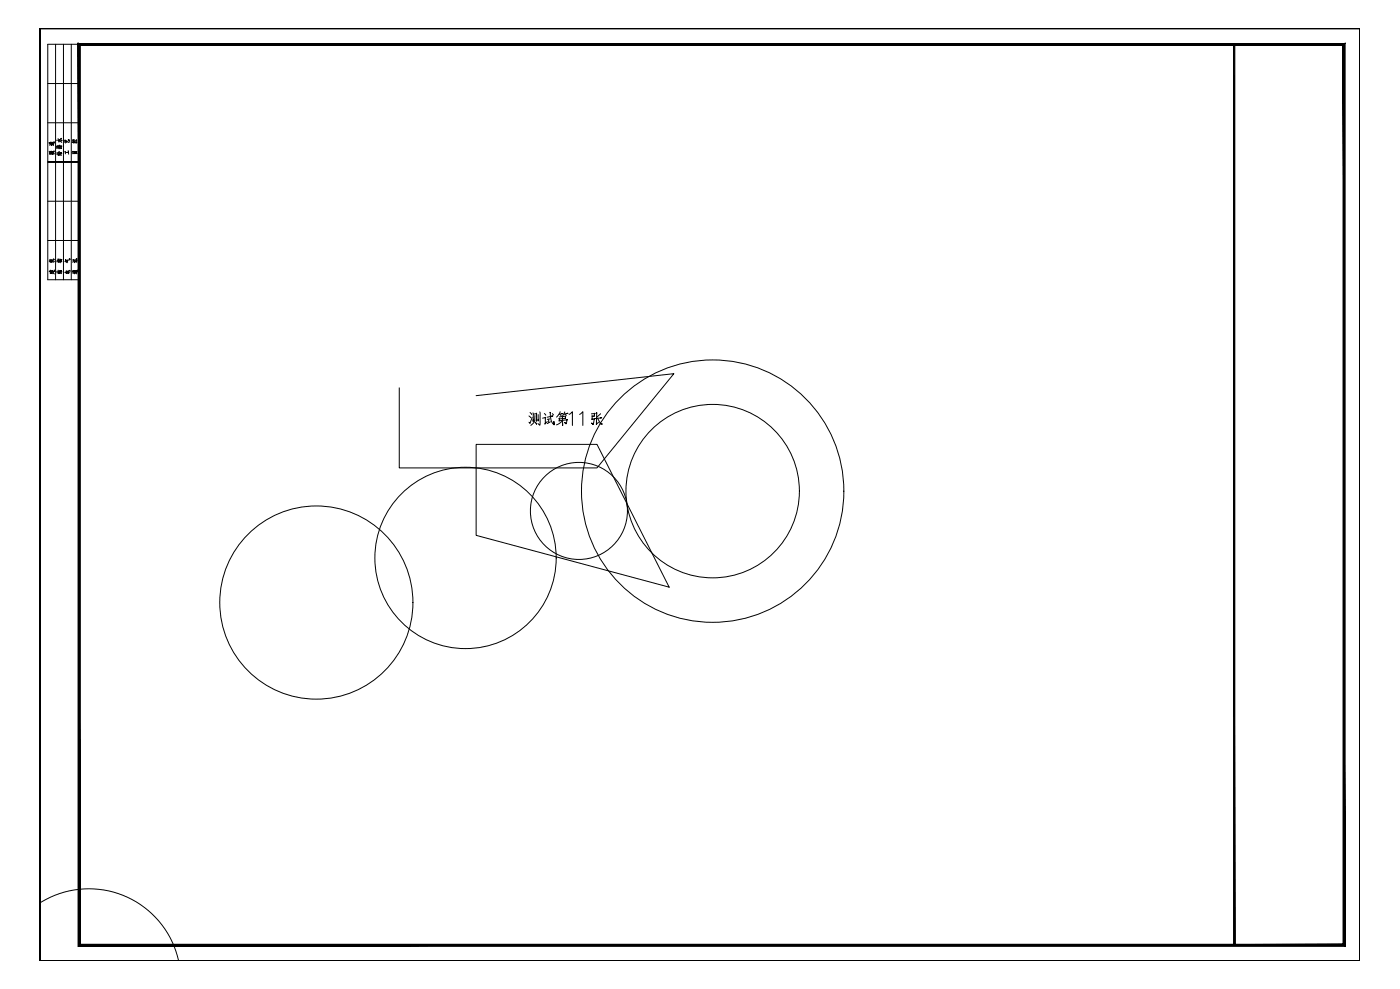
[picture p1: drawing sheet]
<svg xmlns="http://www.w3.org/2000/svg" width="841mm" height="594mm" viewBox="0 0 841 594" stroke-linecap="round" stroke-linejoin="round" font-family="sans-serif">
<!-- layer: dy_zhuanyong -->
<g fill="none" stroke="#000" stroke-width=".6">
<path d="M240 233v48h119l46-57-119 14M286 267h73l43 86-116-31zM24 542a55 55 0 0 1 83 35"/>
<circle cx="428" cy="295" r="79"/>
<circle cx="428" cy="295" r="52"/>
<circle cx="348" cy="307" r="29"/>
<circle cx="280" cy="335" r="54"/>
<circle cx="190" cy="362" r="58"/>
</g>
<!-- layer: PUB_TITLE -->
<path d="M741 27v541h1zM741 27h1v541z" fill="#000" stroke="#000" stroke-width=".6"/>
<path d="M33 27v141M38 27v141M43 27v141M48 27h-19v141h19M29 50h19M29 74h19M48 97h-19h19M29 121h19M29 144h19" fill="none" stroke="#000" stroke-width=".6"/>
<!-- layer: TWT_TITLE -->
<path d="M807 27v541v-541M807 27v541" fill="none" stroke="#000" stroke-width=".6"/>
<!-- layer: tuqian_baobu_m -->
<path d="M807 27v541h-759" fill="none" stroke="#000" stroke-width=".6"/>
<g fill="#000" stroke="#000" stroke-width=".6">
<path d="M48 27h759v-1zM47 26h760l-759 1zM47 26l1 542v-541zM47 26l1 542h-1z"/>
<path d="M47 26v542h1zM47 26l1 1v541zM47 26l1 1 760-1zM48 27l760-1-1 1zM808 26l-1 1 1 541zM807 27l1 541-1-1zM47 568h761l-1-1zM47 568l1-1h759zM47 26v542l1-1zM47 26l1 1v540zM47 26l1 1 760-1zM48 27l760-1-1 1zM808 26l-1 1 1 541zM807 27l1 541-1-1zM48 568h760l-1-1zM48 567h759l-759 1z"/>
</g>
<!-- layer: tuqian_neibu_pl_m -->
<path d="M24 17h793v560h-793v-560h793v560h-793v-560h793v560h-793z" fill="none" stroke="#000" stroke-width=".6"/>
<!-- layer: PUB_TEXT -->
<g fill="none" stroke="#000" stroke-width=".6">
<path d="M318 250l1 1M318 248l1 1M320 251l-2 3M320 248v5v-1M320 249l2-1v5v-1M321 253l1 2v-1M321 250v3l-2 3M323 249v4v-1M324 247v8l-1-1M326 251h2l-1 4 2-2M327 248l1 1M330 252v2"/>
<path d="M330 248h1a8 8 0 0 0 2 7v-2v2M330 252h-1M331 253l-2 1M331 250h1l-3 1M332 248v1M336 250h4v1h-4v2l5-1-1 3-1-1h1M336 249l1 1M336 247l-2 4M338 249v-1l-2 1M338 250v6v-1M338 252l-4 3M339 249l1 1"/>
<path d="M339 247l-1 3M341 248l-2 1M342 249l2-2v9M348 249l2-2v9M355 249l2-1v2h-1v2h1l-1 3-1-1 1 1M358 248v7l2-1M359 251l2 4h1l-1-1M361 251h1h-5M361 249l-3 2"/>
</g>
<g font-size="6.6">
<text x="34" y="94" transform="rotate(-90 34 94)">暖 通</text>
<text x="38" y="95" transform="rotate(-90 38 95)">给 排 水</text>
<text x="43" y="94" transform="rotate(-90 43 94)">工 艺</text>
<text x="47" y="93" transform="rotate(-90 47 93)">自 控</text>
<text x="34" y="166" transform="rotate(-90 34 166)">建 筑</text>
<text x="38" y="165" transform="rotate(-90 38 165)">结 构</text>
<text x="43" y="165" transform="rotate(-90 43 165)">电 气</text>
<text x="48" y="166" transform="rotate(-90 48 166)">通 讯</text>
</g>
</svg>
